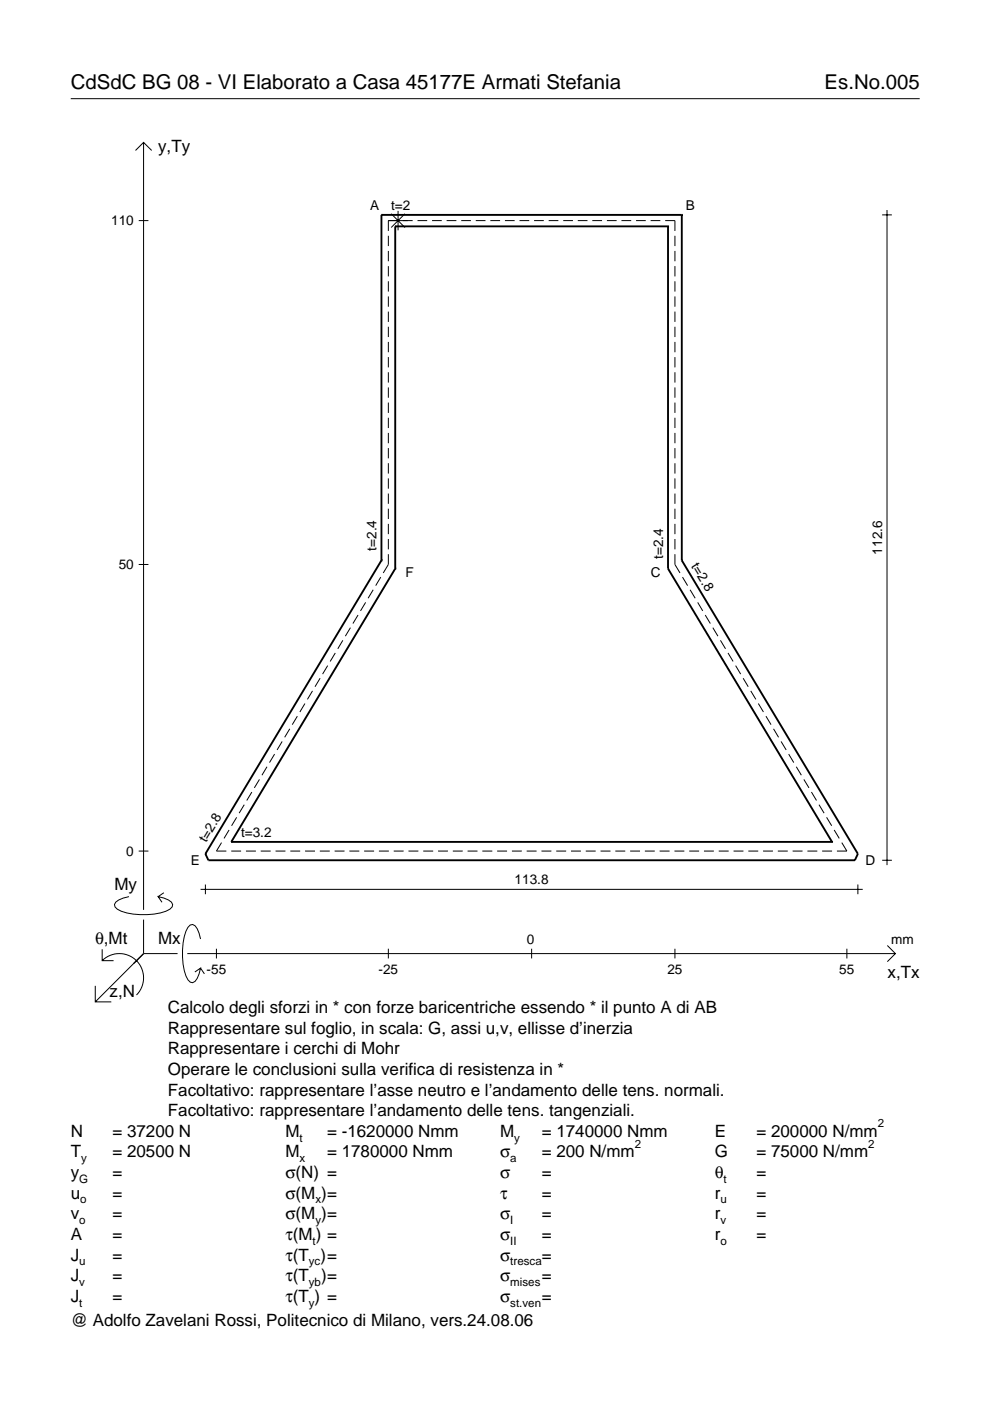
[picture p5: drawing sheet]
<svg xmlns="http://www.w3.org/2000/svg" width="210mm" height="297mm" viewBox="0 0 210 297" stroke-linecap="round" stroke-linejoin="round" font-family="sans-serif">
<g fill="none" stroke="#000" stroke-width=".21">
<path d="M15 20.9h180M28.7 31.9l1.7-1.7 1.8 1.7M30.4 30.2v162.7M29.4 46.8h2.1M82.3 50v2.2M82.3 53.2v2.2M82.3 56.4v2.2M82.3 59.6v2.2M82.9 45.3l3 2.9M84.4 44.7v4.1M85.9 45.3l-3 2.9M87.5 46.8h-5.2v2.2"/>
<path d="M88.5 46.8h2.1M91.6 46.8h2.1M94.7 46.8h2.1M97.8 46.8h2M100.9 46.8h2M104 46.8h2M107.1 46.8h2M110.1 46.8h2.1M113.2 46.8h2.1M116.3 46.8h2.1M119.4 46.8h2.1M122.5 46.8h2.1"/>
<path d="M125.6 46.8h2M128.7 46.8h2M131.8 46.8h2M134.9 46.8h2M137.9 46.8h2.1M141 46.8h2.1v2.2M143.1 50v2.2M143.1 53.2v2.2M143.1 56.4v2.2M143.1 59.6v2.2M187 45.6h2.1M188.1 44.5v138.9"/>
<path d="M82.3 62.9v2.1M82.3 66.1v2.2M82.3 69.3v2.2M82.3 72.5v2.2M82.3 75.7v2.2M82.3 78.9v2.2M143.1 62.9v2.1M143.1 66.1v2.2M143.1 69.3v2.2M143.1 72.5v2.2M143.1 75.7v2.2M143.1 78.9v2.2"/>
<path d="M82.3 82.1v2.2M82.3 85.4v2.1M82.3 88.6v2.2M82.3 91.8v2.2M82.3 95v2.2M82.3 98.2v2.2M143.1 82.1v2.2M143.1 85.4v2.1M143.1 88.6v2.2M143.1 91.8v2.2M143.1 95v2.2M143.1 98.2v2.2"/>
<path d="M29.4 119.7h2.1M82.3 101.4v2.2M82.3 104.6v2.2M82.3 107.9v2.1M82.3 111.1v2.2M82.3 114.3v2.2M82.3 117.5v2.2l-1 1.8M143.1 101.4v2.2M143.1 104.6v2.2M143.1 107.9v2.1M143.1 111.1v2.2M143.1 114.3v2.2"/>
<path d="M143.1 117.5v2.2l1.1 1.8M71.1 138.4l-1.1 1.8M72.7 135.8l-1.1 1.8M74.3 133.1l-1.1 1.8M75.9 130.4l-1.1 1.8M77.5 127.7l-1.1 1.8M79.1 125l-1.1 1.8M80.7 122.4l-1 1.8M144.7 122.4l1.1 1.8M146.3 125l1.1 1.8M147.9 127.7l1.1 1.8M149.5 130.4l1.1 1.8"/>
<path d="M151.1 133.1l1.1 1.8M152.7 135.8l1.1 1.8M154.4 138.4l1 1.8M58.2 159.9l-1.1 1.8M59.8 157.2l-1.1 1.8M61.4 154.5l-1 1.8M63 151.8l-1 1.8M64.6 149.2l-1 1.8M66.3 146.5l-1.1 1.8M67.9 143.8l-1.1 1.8M69.5 141.1l-1.1 1.8M156 141.1l1 1.8"/>
<path d="M157.6 143.8l1 1.8M159.2 146.5l1.1 1.8M160.8 149.2l1.1 1.8M162.4 151.8l1.1 1.8M164 154.5l1.1 1.8M165.6 157.2l1.1 1.8M167.2 159.9l1.1 1.8M47 178.7l-1.1 1.7h2.1M48.6 176l-1.1 1.8M50.2 173.3l-1.1 1.8M51.8 170.6l-1.1 1.8M53.4 167.9l-1.1 1.8"/>
<path d="M55 165.3l-1.1 1.7M56.6 162.6l-1.1 1.8M168.8 162.6l1.1 1.8M170.4 165.3l1.1 1.7M172 167.9l1.1 1.8M173.6 170.6l1.1 1.8M175.3 173.3l1 1.8M176.9 176l1 1.8M178.5 178.7l1.1 1.7h-2.2M27.3 190.1a3.6 3.6 0 0 0-3 1.7l.1 .5a5.7 5.7 0 0 0 3.8 1.5 13.3 13.3 0 0 0 7.8-1l.5-.5 .1-.5a3.6 3.6 0 0 0-3.1-1.7l.8 1.2M29.4 180.4h2.1M30.4 195v7.2"/>
<path d="M34.7 189.3l-1.2 .8M42.5 199.1a3.6 3.6 0 0 0-1.7-3.1l-.5 .1a5.7 5.7 0 0 0-1.5 3.8 13.3 13.3 0 0 0 1 7.8l.5 .5 .5 .2a3.6 3.6 0 0 0 1.7-3.1l-1.2 .8M42.5 188.6h140.4M43.5 187.5v2.1M49 180.4h2.1M52.1 180.4h2.2M55.3 180.4h2.1M58.4 180.4h2.1M61.5 180.4h2.1M64.7 180.4h2.1M67.8 180.4h2.1M70.9 180.4h2.1"/>
<path d="M74.1 180.4h2.1M77.2 180.4h2.1M80.3 180.4h2.1M83.5 180.4h2.1M86.6 180.4h2.1M89.7 180.4h2.1M92.9 180.4h2.1M96 180.4h2.1M99.1 180.4h2.1M102.3 180.4h2.1M105.4 180.4h2.1M108.5 180.4h2.1"/>
<path d="M111.7 180.4h2.1M114.8 180.4h2.1M117.9 180.4h2.1M121.1 180.4h2.1M124.2 180.4h2.1M127.3 180.4h2.1M130.5 180.4h2.1M133.6 180.4h2.1M136.7 180.4h2.1M139.9 180.4h2.1M143 180.4h2.1M146.1 180.4h2.1"/>
<path d="M149.3 180.4h2.1M152.4 180.4h2.1M155.5 180.4h2.1M158.7 180.4h2.1M161.8 180.4h2.1M164.9 180.4h2.1M168.1 180.4h2.1M171.2 180.4h2.1M174.3 180.4h2.1M181.9 187.5v2.1M187 182.4h2.1M20.2 209v3.4h3.4"/>
<path d="M21.7 203.7a5.1 5.1 0 0 1 7.2 0 5.1 5.1 0 0 1 0 7.3M21.7 201.3v2.4h2.4M30.4 202.2l-10.2 10.2M30.4 202.2l-2 2M30.4 202.2h7.2M39.7 202.2h150.1M42.5 205.3l.8 1.2M45.9 201.2v2M82.3 201.2v2M112.7 201.2v2M143.1 201.2v2M179.6 201.2v2"/>
<path d="M188.1 200.5l1.7 1.7-1.7 1.7"/>
</g>
<g fill="none" stroke="#000" stroke-width=".4">
<path d="M80.9 45.6h.1M80.9 45.6h63.7M80.9 45.6v73.2M83.8 48h.1M83.8 48h57.8M83.8 48v72.6M141.6 48h.1M141.6 48v72.6M144.6 45.6h.1M144.6 45.6v73.2M80.9 118.8h.1M80.9 118.8l-37.4 62.2 .7 1.4h137.1l.6-1.4-37.3-62.2"/>
<path d="M144.6 118.8h.1M83.8 120.6h.1M83.8 120.6l-34.8 57.9M141.6 120.6h.1M141.6 120.6l34.8 57.9M49 178.5h.1M49 178.5h127.4M176.4 178.5h.1"/>
</g>
<g font-size="4.3">
<text x="15" y="18.9">CdSdC BG 08 - VI Elaborato a Casa 45177E Armati Stefania</text>
<text x="174.8" y="18.9">Es.No.005</text>
</g>
<g font-size="3.6">
<text x="33.5" y="32.3">y,Ty</text>
<text x="24.3" y="188.8">My</text>
<text x="20.1" y="200.1">θ,Mt</text>
<text x="33.5" y="200.1">Mx</text>
<text x="188.2" y="207.3">x,Tx</text>
<text x="23.2" y="211.4">z,N</text>
<text x="35.6" y="214.8">Calcolo degli sforzi in * con forze baricentriche essendo * il punto A di AB</text>
<text x="35.6" y="219.2">Rappresentare sul foglio, in scala: G, assi u,v, ellisse d’inerzia</text>
<text x="35.6" y="223.5">Rappresentare i cerchi di Mohr</text>
<text x="35.6" y="227.9">Operare le conclusioni sulla verifica di resistenza in *</text>
<text x="35.6" y="232.3">Facoltativo: rappresentare l’asse neutro e l’andamento delle tens. normali.</text>
<text x="35.6" y="236.7">Facoltativo: rappresentare l’andamento delle tens. tangenziali.</text>
<text x="15" y="241">N</text>
<text x="15" y="245.4">T</text>
<text x="23.8" y="245.4">= 20500 N</text>
<text x="23.8" y="241">= 37200 N</text>
<text x="60.5" y="245.4">M</text>
<text x="60.5" y="241">M</text>
<text x="69.3" y="241">= -1620000 Nmm</text>
<text x="69.3" y="245.4">= 1780000 Nmm</text>
<text x="106" y="241">M</text>
<text x="106" y="245.4">σ</text>
<text x="114.9" y="241">= 1740000 Nmm</text>
<text x="114.9" y="245.4">= 200 N/mm</text>
<text x="151.5" y="241">E</text>
<text x="151.5" y="245.4">G</text>
<text x="160.4" y="241">= 200000 N/mm</text>
<text x="160.4" y="245.4">= 75000 N/mm</text>
<text x="15" y="249.8">y</text>
<text x="23.8" y="249.8">=</text>
<text x="60.5" y="249.8">σ(N) =</text>
<text x="106" y="249.8">σ</text>
<text x="114.9" y="249.8">=</text>
<text x="151.5" y="249.8">θ</text>
<text x="160.4" y="249.8">=</text>
<text x="15" y="254.2">u</text>
<text x="23.8" y="254.2">=</text>
<text x="60.5" y="254.2">σ(M )=</text>
<text x="106" y="254.2">τ</text>
<text x="114.9" y="254.2">=</text>
<text x="151.5" y="254.2">r</text>
<text x="160.4" y="254.2">=</text>
<text x="15" y="258.5">v</text>
<text x="15" y="262.9">A</text>
<text x="23.8" y="262.9">=</text>
<text x="23.8" y="258.5">=</text>
<text x="60.5" y="258.5">σ(M )=</text>
<text x="60.5" y="262.9">τ(M ) =</text>
<text x="106" y="262.9">σ</text>
<text x="106" y="258.5">σ</text>
<text x="114.9" y="258.5">=</text>
<text x="114.9" y="262.9">=</text>
<text x="151.5" y="258.5">r</text>
<text x="151.5" y="262.9">r</text>
<text x="160.4" y="258.5">=</text>
<text x="160.4" y="262.9">=</text>
<text x="15" y="267.3">J</text>
<text x="23.8" y="267.3">=</text>
<text x="60.5" y="267.3">τ(T )=</text>
<text x="106" y="267.3">σ</text>
<text x="114.9" y="267.3">=</text>
<text x="15" y="271.7">J</text>
<text x="23.8" y="271.7">=</text>
<text x="60.5" y="271.7">τ(T</text>
<text x="68.1" y="271.7">)=</text>
<text x="106" y="271.7">σ</text>
<text x="114.9" y="271.7">=</text>
<text x="15" y="281.2">@ Adolfo Zavelani Rossi, Politecnico di Milano, vers.24.08.06</text>
<text x="15" y="276">J</text>
<text x="23.8" y="276">=</text>
<text x="60.5" y="276">τ(T ) =</text>
<text x="106" y="276">σ</text>
<text x="114.9" y="276">=</text>
</g>
<g font-size="2.9">
<text x="23.6" y="47.8">110</text>
<text x="78.5" y="44.6">A</text>
<text x="82.9" y="44.5">t=2</text>
<text x="145.4" y="44.6">B</text>
<text x="79.8" y="116.8" transform="rotate(-90 79.8 116.8)">t=2.4</text>
<text x="140.6" y="118.5" transform="rotate(-90 140.6 118.5)">t=2.4</text>
<text x="187" y="117.6" transform="rotate(-90 187 117.6)">112.6</text>
<text x="25.2" y="120.7">50</text>
<text x="86" y="122.4">F</text>
<text x="138" y="122.4">C</text>
<text x="146.5" y="120" transform="rotate(59 146.5 120)">t=2.8</text>
<text x="43.7" y="178.7" transform="rotate(-59 43.7 178.7)">t=2.8</text>
<text x="51.1" y="177.5">t=3.2</text>
<text x="26.8" y="181.4">0</text>
<text x="40.4" y="183.3">E</text>
<text x="183.5" y="183.3">D</text>
<text x="109.1" y="187.5">113.8</text>
<text x="111.7" y="200.1">0</text>
<text x="189" y="200.1">mm</text>
<text x="43.8" y="206.6">-55</text>
<text x="80.3" y="206.6">-25</text>
<text x="141.5" y="206.6">25</text>
<text x="178" y="206.6">55</text>
</g>
<g font-size="2.4">
<text x="186.1" y="239">2</text>
<text x="63.5" y="242">t</text>
<text x="109" y="242">y</text>
<text x="134.6" y="243.4">2</text>
<text x="184.1" y="243.4">2</text>
<text x="16.8" y="250.8">G</text>
<text x="17.2" y="246.4">y</text>
<text x="63.5" y="246.4">x</text>
<text x="108.2" y="246.4">a</text>
<text x="153.4" y="250.8">t</text>
<text x="17" y="255.2">o</text>
<text x="66.9" y="255.2">x</text>
<text x="152.7" y="255.2">u</text>
<text x="16.8" y="259.5">o</text>
<text x="66.3" y="263.9">t</text>
<text x="66.9" y="259.5">y</text>
<text x="108.2" y="259.5">I</text>
<text x="108.2" y="263.9">II</text>
<text x="152.7" y="259.5">v</text>
<text x="152.7" y="263.9">o</text>
<text x="16.8" y="268.3">u</text>
<text x="65.5" y="268.3">yc</text>
<text x="108.2" y="268.3">tresca</text>
<text x="16.8" y="272.7">v</text>
<text x="65.5" y="272.7">yb</text>
<text x="108.2" y="272.7">mises</text>
<text x="16.8" y="277">t</text>
<text x="65.5" y="277">y</text>
<text x="108.2" y="277">st.ven</text>
</g>
</svg>
